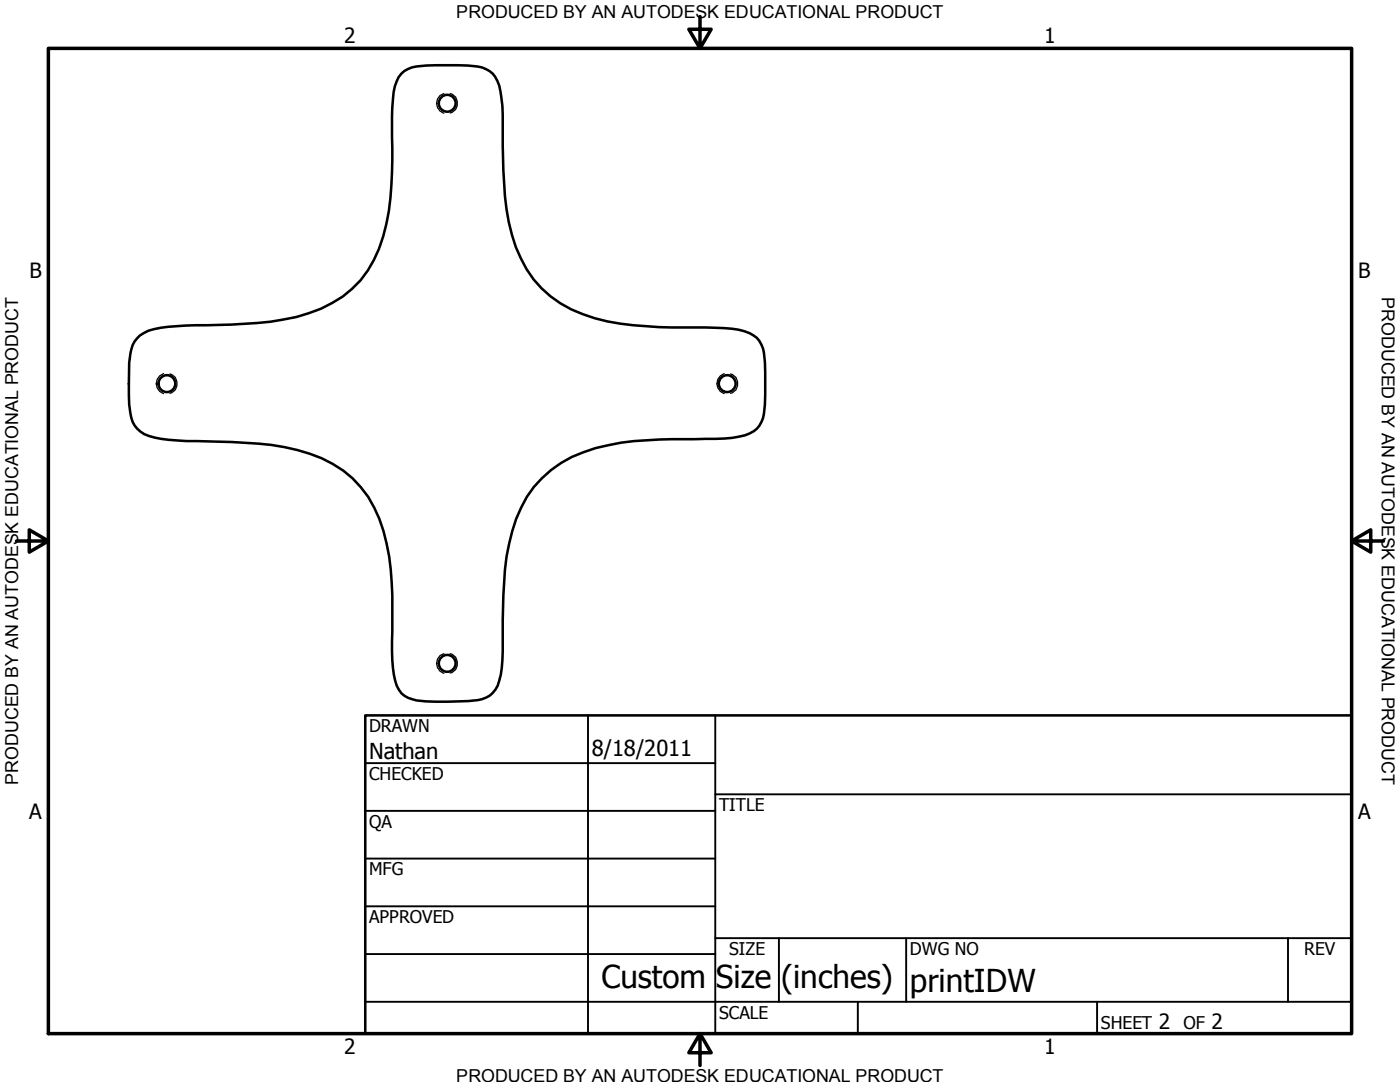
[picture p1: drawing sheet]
<svg xmlns="http://www.w3.org/2000/svg" width="279mm" height="216mm" viewBox="0 0 279 216" stroke-linecap="round" stroke-linejoin="round" font-family="sans-serif">
<!-- layer: Visible (ANSI) -->
<g fill="none" stroke="#000" stroke-width=".51">
<path d="M80.1 14.7a6.3 6.3 0 0 1 4.9-1.6l4.2-.1a29.4 29.4 0 0 1 7 .5 4.8 4.8 0 0 1 3.4 3.6l.3 1.2a56.9 56.9 0 0 1 .4 10.8 97 97 0 0 0 1.2 15.2 26.4 26.4 0 0 0 6.6 13.2 25.3 25.3 0 0 0 13.1 6.6 95.2 95.2 0 0 0 19.6 1.2l1.9 .1a18.6 18.6 0 0 1 6.9 1.1 4.8 4.8 0 0 1 2.9 3.9l.2 1.9v4.2a28.2 28.2 0 0 1-.4 6.9 4.8 4.8 0 0 1-3.6 3.5 24.3 24.3 0 0 1-7.8 .7h-2.1a109.8 109.8 0 0 0-14.8 .7 29.9 29.9 0 0 0-14 5.5 22.1 22.1 0 0 0-7.8 12.2 50.5 50.5 0 0 0-1.8 15.3l-.1 8.7a14.8 14.8 0 0 1-1.4 7.6 4.7 4.7 0 0 1-3.5 2.1l-4 .3a52.8 52.8 0 0 1-8.3-.2 4.8 4.8 0 0 1-4.2-4 35.6 35.6 0 0 1-.6-9.9v-2.3a53.5 53.5 0 0 0-2.6-20.1 21.1 21.1 0 0 0-13.9-12.9 55.7 55.7 0 0 0-18-2.5l-8.5-.2a19 19 0 0 1-6.5-1.3 5.1 5.1 0 0 1-2.8-4.1 50.2 50.2 0 0 1 0-12 5.5 5.5 0 0 1 4.8-4.8l2.7-.5 3.6-.2 6.6-.2a57.6 57.6 0 0 0 18-2.3 21.4 21.4 0 0 0 14.8-15.3 59.6 59.6 0 0 0 1.8-17.7v-8.1a13.1 13.1 0 0 1 1.3-6z"/>
<circle cx="89.2" cy="20.6" r="1.68"/>
<circle cx="33.3" cy="76.5" r="1.68"/>
<circle cx="145.1" cy="76.5" r="1.68"/>
<circle cx="89.2" cy="132.4" r="1.68"/>
</g>
<!-- layer: Hidden Narrow (ANSI) -->
<path d="M88.6 18.7a2.06 2.06 0 0 0-1.5 1.9 2.06 2.06 0 0 0 1.5 2M89.9 18.7a2.02 2.02 0 0 1 1.4 1.9 2.02 2.02 0 0 1-1.4 1.9M32.6 74.5a2.1 2.1 0 0 0-1.4 2 2.1 2.1 0 0 0 1.4 2M33.9 74.6a2.02 2.02 0 0 1 1.4 1.9 2.02 2.02 0 0 1-1.4 2M144.5 74.5a2.1 2.1 0 0 0-1.4 2 2.1 2.1 0 0 0 1.4 2M145.8 74.6a2.02 2.02 0 0 1 1.4 1.9 2.02 2.02 0 0 1-1.4 2M88.6 130.4a2.06 2.06 0 0 0-1.5 2 2.06 2.06 0 0 0 1.5 2M89.9 130.4a2.02 2.02 0 0 1 1.4 2 2.02 2.02 0 0 1-1.4 1.9" fill="none" stroke="#000" stroke-width=".25"/>
<!-- layer: Border (ANSI) -->
<path d="M9.7 9.7h260v196.5h-260zM139.7 3.3v6.4l-2.2-3.9h4.4l-2.2 3.9M3.3 107.9h6.4l-3.9-2.2v4.5l3.9-2.3M269.7 107.9l3.9 2.3v-4.5l-3.9 2.2h6.4M139.7 206.2l2.2 3.9h-4.4l2.2-3.9v6.4" fill="none" stroke="#000" stroke-width=".7"/>
<!-- layer: Title (ANSI) -->
<g fill="none" stroke="#000" stroke-width=".38">
<path d="M72.9 152.3h69.8M117.3 142.7v63.5M142.7 158.5h127M142.7 142.7v63.5M72.9 161.8h69.8M72.9 171.3h69.8M72.9 199.9h196.8M72.9 180.8h69.8M72.9 190.4h69.8M142.7 187.2h127M155.4 187.2v12.7M171.2 199.9v6.3"/>
<path d="M180.8 187.2v12.7M218.9 199.9v6.3M257 187.2v12.7"/>
</g>
<path d="M72.9 142.7h196.8v63.5h-196.8z" fill="none" stroke="#000" stroke-width=".51"/>
<g font-size="6.3">
<text x="120" y="197.2">Custom</text>
<text x="142.9" y="197.2">Size</text>
<text x="155.9" y="197.2">(inches)</text>
<text x="181.6" y="197.9">printIDW</text>
</g>
<g font-size="4.4">
<text x="73.7" y="151.4">Nathan</text>
<text x="118.1" y="150.8">8/18/2011</text>
</g>
<g font-size="4.2">
<text x="68.7" y="8.6">2</text>
<text x="208.4" y="8.6">1</text>
<text x="5.9" y="55.5">B</text>
<text x="271.1" y="55.5">B</text>
<text x="5.8" y="163.4">A</text>
<text x="271" y="163.4">A</text>
<text x="231.3" y="205.4">2</text>
<text x="241.8" y="205.4">2</text>
<text x="68.7" y="210.3">2</text>
<text x="208.4" y="210.3">1</text>
</g>
<g font-size="3.6">
<text x="91.1" y="3.6">PRODUCED BY AN AUTODESK EDUCATIONAL PRODUCT</text>
<text x="275.8" y="59.3" transform="rotate(90 275.8 59.3)">PRODUCED BY AN AUTODESK EDUCATIONAL PRODUCT</text>
<text x="3.6" y="156.6" transform="rotate(-90 3.6 156.6)">PRODUCED BY AN AUTODESK EDUCATIONAL PRODUCT</text>
<text x="91.1" y="215.9">PRODUCED BY AN AUTODESK EDUCATIONAL PRODUCT</text>
</g>
<g font-size="3.5">
<text x="73.7" y="146">DRAWN</text>
<text x="73.7" y="155.6">CHECKED</text>
<text x="143.5" y="161.8">TITLE</text>
<text x="73.7" y="165.2">QA</text>
<text x="73.7" y="174.7">MFG</text>
<text x="73.7" y="184.2">APPROVED</text>
<text x="145.5" y="190.6">SIZE</text>
<text x="181.6" y="190.6">DWG NO</text>
<text x="260.3" y="190.5">REV</text>
<text x="143.5" y="203.3">SCALE</text>
<text x="219.7" y="205.4">SHEET</text>
<text x="236.2" y="205.4">OF</text>
</g>
</svg>
